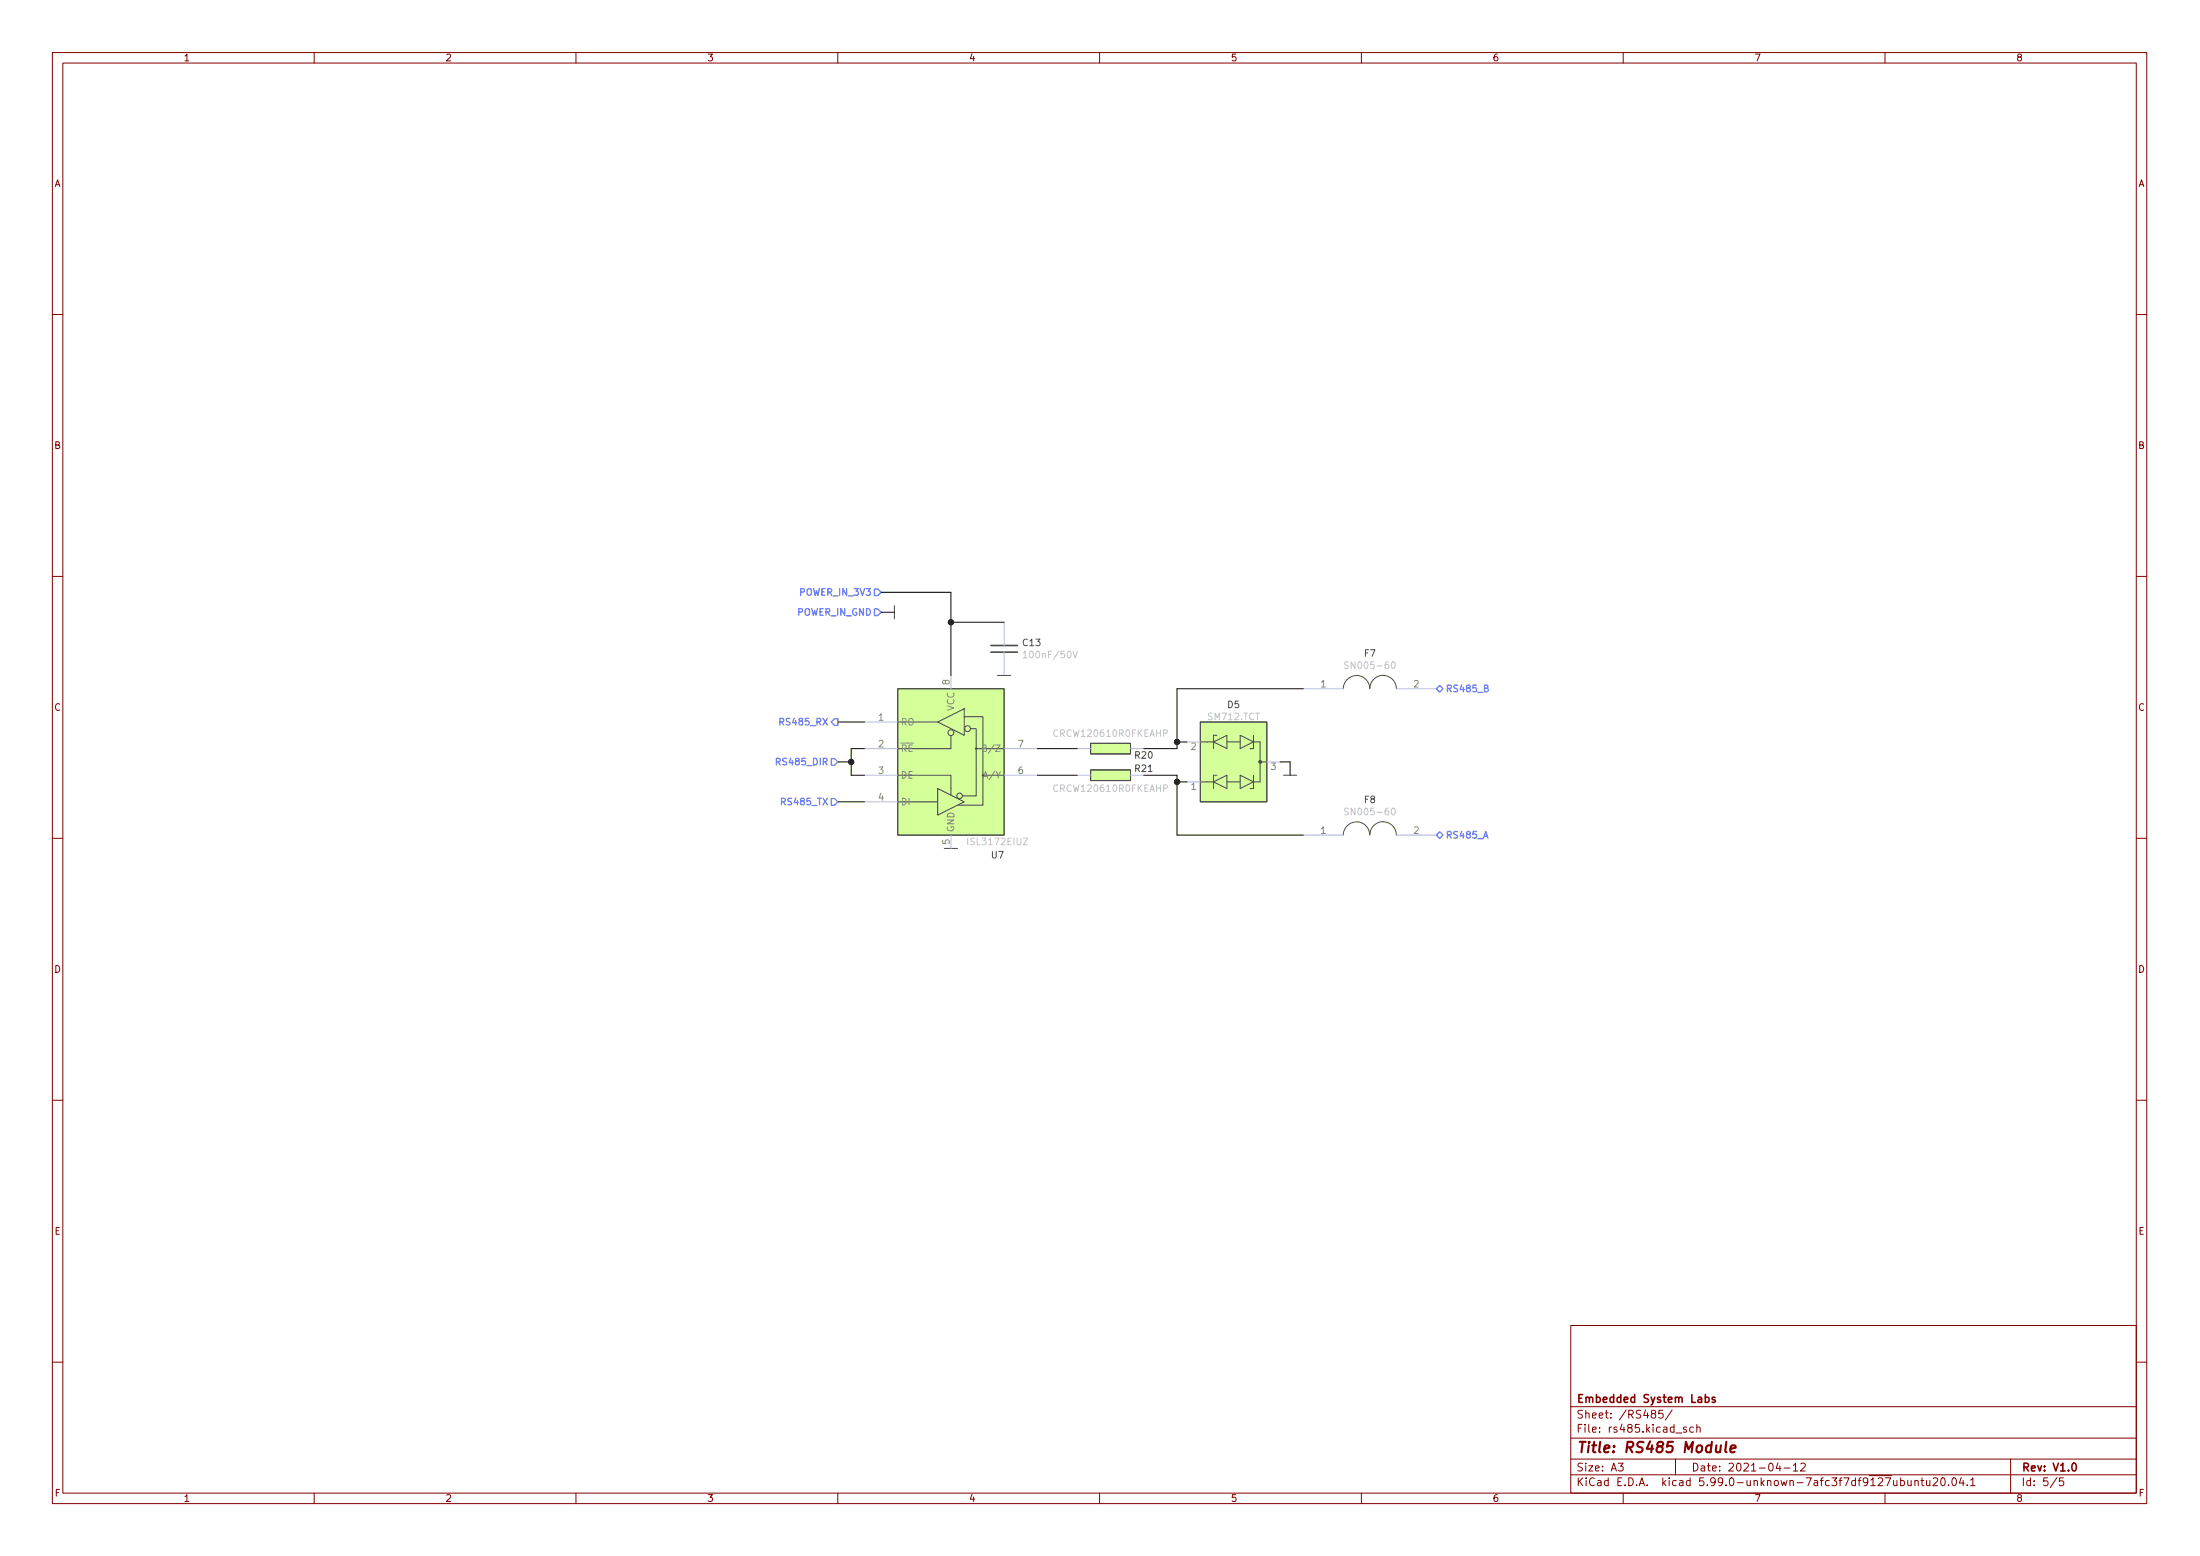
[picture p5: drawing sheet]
<svg xmlns="http://www.w3.org/2000/svg" width="420mm" height="297mm" viewBox="0 0 420 297" stroke-linecap="round" stroke-linejoin="round" font-family="sans-serif">
<g fill="none" stroke="#840000" stroke-width=".19">
<path d="M10 10h400v277h-400zM12 12h396v273h-396zM60 10v2M110 10v2M160 10v2M210 10v2M260 10v2M310 10v2M360 10v2M10 60h2M408 60h2M10 110h2"/>
<path d="M408 110h2M10 160h2M408 160h2M10 210h2M408 210h2M300 253h108v32h-108zM10 260h2M300 278.5h108M300 274.5h108M300 268.5h108M309.1 279.3h.9l-.5 .6 .4 .1v.7l-.2 .1-.6-.1M315.6 269.9l-.2-.3v-.2l.2-.2 .5 .1 .1 .2-.1 .2-.6 .2-.1 .2v.5l.2 .1h.3l.3-.3v-.3l-.3-.2"/>
<path d="M317.6 269.2h-.8v.7l.2-.1 .5 .1 .1 .2v.5l-.2 .1-.6-.1M319.4 269.1l-1.3 2M320 278.5v3M320.1 273.6h1.1M322.1 272.5l-.4-.1-.2 .2 .1 .2 .5 .2v.3h-.6M323.4 272.5l-.4-.1-.3 .3 .2 .6h.5M324.1 272.6l.2-.2 .3 .1 .1 .9M324.1 271.9v1.5M339.6 279.2l-.4 1.1h.9M339.9 279.8v1M342.5 279.7l.4-.4v1.5M343.9 279.5l.6-.2 .2 .2 .1 .2-1 1.1h1"/>
<path d="M384 278.5v6.5M408 260h2M60 285v2M110 285v2M160 285v2M210 285v2M260 285v2M300 281.5h108M310 285v2M340.7 280.2h1.2M342.5 280.8h.9M360 285v2"/>
<path d="M364.4 282.6v.9l.4 .1 .2-.1M365 282.6v1M365.7 282.8l.2-.2 .4 .1 .1 .9M365.7 282.6v1M366.8 282.6h.6M367.1 282.1v1.3l.3 .2M367.9 282.6l.1 .9 .4 .1 .2-.1M368.6 282.6v1M369.2 282.3l.6-.2 .2 .2 .1 .2-1 1.1h1M370.9 282.2l.1-.1a.8 .8 0 0 1 .5 .8 .8 .8 0 0 1-.5 .7 1 1 0 0 1-.1-1.4zM372.1 283.5v.1M373 282.2l.1-.1a.8 .8 0 0 1 .6 .8 .8 .8 0 0 1-.6 .7 1 1 0 0 1-.1-1.4z"/>
<path d="M374.6 282l-.4 1.1h.9M374.9 282.6v1M375.7 283.5v.1M376.4 282.5l.4-.4v1.5M376.4 283.6h.8M392.9 282l-1.3 2M394.1 282.1h-.7l-.1 .7 .2-.1 .5 .1 .1 .2v.5l-.3 .1-.5-.1"/>
</g>
<path d="M325.7 266.8l.4-.1 .3 .3-.1 .6h-.6M327.5 266.8l-.3-.1-.2 .2v.2l.5 .2v.3h-.5M395.9 279.4l.1-.1a.8 .8 0 0 1 .6 .8 .8 .8 0 0 1-.6 .7 1 1 0 0 1-.1-1.4z" fill="none" stroke="#840000" stroke-width=".3"/>
<path d="M327.8 275.9l-.1 1.2a.57 .57 0 0 0 .8 0M328.7 275.9l-.2 1.3M329.7 275.2l-.2 1.8 .2 .2M330.5 276.6l1-.2-.1-.4h-.7l-.3 1 .3 .2 .6-.1" fill="none" stroke="#840000" stroke-width=".4"/>
<g fill="#d4ff99" stroke="#d4ff99" stroke-width=".19">
<path d="M229.2 137.8h12.7v15.3h-12.7z"/>
<path d="M171.4 131.5h20.4v27.9h-20.4z"/>
<path d="M208.3 141.9h7.6v2h-7.6z"/>
<path d="M208.3 147h7.6v2h-7.6z"/>
</g>
<g fill="none" stroke="#484848" stroke-width=".19">
<path d="M170.8 115.6v2.5M171.4 131.5h20.4v27.9h-20.4zM171.4 137.8h7.7M179.1 137.8l5-2.5v5.1zM184.1 136.8h3.6v11.2M185.4 139.1h1v12.8h-2.5M190.5 128.9h2.5M229.2 137.8h12.7v15.3h-12.7zM256.5 131.5a2.53 2.53 0 0 1 2.6-2.6 2.53 2.53 0 0 1 2.5 2.6M264.2 128.9a2.54 2.54 0 0 1 2.5 2.6M264.2 128.9a2.54 2.54 0 0 0-2.6 2.5M171.4 148h1.3"/>
<path d="M171.4 153.1h1.3M174 148h7.6v3.8M174 153.1h5.1M179.1 150.5l5 2.6-5 2.5zM181.6 140.5v2.4h-8.9M186.3 142.9h5.5M187.7 148v5.7h-4.7M187.7 148h4.1M208.3 141.9h7.6v2h-7.6zM208.3 147h7.6v2h-7.6zM229.2 149.3h2.6M229.2 141.6h2.6"/>
<path d="M231.8 141.6l2.5-1.2v2.5zM231.8 149.3l2.5-1.3v2.5zM232.4 140.4h-.6v2.5M232.4 148h-.6v2.5M234.3 149.3h2.6M234.3 141.6h2.6M236.9 148l2.5 1.3-2.5 1.2zM236.9 140.4l2.5 1.2-2.5 1.3zM239.4 141.6h1.3v7.7h-1.3M239.4 148v2.5h-.6M239.4 140.4v2.5h-.6M240.7 145.5h1.2"/>
<path d="M245.1 148h2.5M256.5 159.4a2.53 2.53 0 0 1 2.6-2.5 2.53 2.53 0 0 1 2.5 2.5M264.2 156.9a2.54 2.54 0 0 1 2.5 2.5M264.2 156.9a2.54 2.54 0 0 0-2.6 2.5M180.3 162h2.6"/>
<circle cx="181.6" cy="139.9" r=".56"/>
<circle cx="184.8" cy="139.1" r=".56"/>
<circle cx="183.3" cy="151.9" r=".53"/>
<circle cx="186.4" cy="142.9" r=".13"/>
<circle cx="187.7" cy="148" r=".13"/>
<circle cx="240.7" cy="145.5" r=".13"/>
<circle cx="240.7" cy="145.5" r=".28"/>
</g>
<g fill="none" stroke="#babcdd" stroke-width=".19">
<path d="M191.8 118.8v4.5M165.1 137.8h6.3M181.6 128.9v2.6M191.8 124.5v4.4M248.9 131.5h7.6M266.7 131.5h7.6M165.1 142.9h6.3M165.1 148h6.3M165.1 153.1h6.3M181.6 159.4v2.6M191.8 142.9h6.3M191.8 148h6.3"/>
<path d="M205.7 142.9h2.6M205.7 148h2.6M215.9 142.9h2.5M215.9 148h2.5M226.7 149.3h2.5M226.7 141.6h2.5M241.9 145.5h2.6M248.9 159.4h7.6M266.7 159.4h7.6"/>
</g>
<path d="M195.4 124.7l.4-.4v1.3M195.4 125.6h.7M204.9 124.3l.4 1.3 .5-1.3M222.2 140l.6-.1 .1-.2v-.3l-.7-.1v1.3M257.5 126.4l-.5-.1-.2 .2v.3l.6 .3 .1 .3-.2 .2h-.5M265.9 126.4l.1-.1a.68 .68 0 0 1 .5 .7 .68 .68 0 0 1-.5 .6 .85 .85 0 0 1-.1-1.2zM222.2 150.5l.6-.1 .1-.1v-.3l-.7-.2v1.3M257.5 154.3h-.5l-.2 .1v.4l.6 .2 .1 .3-.2 .3-.5-.1M265.9 154.3h.1a.68 .68 0 0 1 .5 .6 .68 .68 0 0 1-.5 .7 .85 .85 0 0 1-.1-1.3z" fill="none" stroke="#c2c2c2" stroke-width=".19"/>
<path d="M189.2 124.5h5.1M189.2 123.2h5.1" fill="none" stroke="#484848" stroke-width=".3"/>
<path d="M187.7 142.8h.5l.1-.5-.6-.1v1.3h.5l.1-.1 .1-.3-.3-.3" fill="none" stroke="#848484" stroke-width=".19"/>
<path d="M167 112.4h.6l.7 .7-.7 .6h-.6zM167 116.2h.6l.7 .7-.7 .6h-.6zM149 137.8l.6-.1 .1-.1-.1-.3-.6-.2v1.3M159.4 137.2h.6v1.3h-.6l-.7-.7zM274.3 131.5l.7-.7 .6 .7-.6 .6zM283.5 131.4l.6-.1v-.4l-.6-.1v1.3h.5l.2-.2v-.3l-.3-.2M148.3 145.4h.6l.1-.2v-.3l-.7-.1v1.2M158.7 152.4h.7l.6 .7-.6 .6h-.7zM158.7 144.8h.7l.6 .7-.6 .6h-.7zM274.3 159.4l.7-.6 .6 .6-.6 .7z" fill="none" stroke="#6e82ff" stroke-width=".25"/>
<g fill="none" stroke="#000" stroke-width=".19">
<path d="M168.3 113.1h13.3v15.8M168.3 116.9h2.5M181.6 118.8h10.2M160 137.8h5.1M248.9 131.5h-24.1v11.4h-6.4M160 145.5h2.6M160 153.1h5.1M165.1 142.9h-2.5v5.1h2.5M198.1 148h7.6M198.1 142.9h7.6M218.4 148h6.4v11.4h24.1M224.8 149.3h1.9"/>
<path d="M224.8 141.6h1.9M244.5 145.5h1.9v2.5"/>
</g>
<g fill="#000" stroke="#000" stroke-width=".19">
<circle cx="181.6" cy="118.8" r=".51"/>
<circle cx="162.6" cy="145.5" r=".51"/>
<circle cx="224.8" cy="149.3" r=".51"/>
<circle cx="224.8" cy="141.6" r=".51"/>
</g>
<text font-size="2.8" fill="#840000" x="301" y="277.3">Title: RS485 Module</text>
<g font-size="2.1" fill="#840000">
<text x="301" y="267.8">Embedded System Labs</text>
<text x="301" y="273.5">File: rs485.kicad_sch</text>
<text x="301" y="270.8">Sheet: /RS485/</text>
<text x="301" y="280.9">Size: A3</text>
<text x="323" y="280.9">Date: 2021-04-12</text>
<text x="386" y="280.9">Rev: V1.0</text>
<text x="301" y="283.7">KiCad E.D.A. kicad 5.99.0-unknown-7afc3f7df9~127~ubuntu20.04.1</text>
<text x="386" y="283.7">Id: 5/5</text>
</g>
<g font-size="1.8" fill="#840000">
<text x="35" y="11.7">1</text>
<text x="85" y="11.7">2</text>
<text x="135" y="11.7">3</text>
<text x="185" y="11.7">4</text>
<text x="235" y="11.7">5</text>
<text x="285" y="11.7">6</text>
<text x="335" y="11.7">7</text>
<text x="385" y="11.7">8</text>
<text x="10.3" y="35.7">A</text>
<text x="408.3" y="35.7">A</text>
<text x="10.3" y="85.7">B</text>
<text x="408.3" y="85.7">B</text>
<text x="10.3" y="135.7">C</text>
<text x="408.3" y="135.7">C</text>
<text x="10.3" y="185.7">D</text>
<text x="408.3" y="185.7">D</text>
<text x="10.4" y="235.7">E</text>
<text x="408.4" y="235.7">E</text>
<text x="10.4" y="285.7">F</text>
<text x="35" y="286.7">1</text>
<text x="85" y="286.7">2</text>
<text x="135" y="286.7">3</text>
<text x="185" y="286.7">4</text>
<text x="235" y="286.7">5</text>
<text x="285" y="286.7">6</text>
<text x="335" y="286.7">7</text>
<text x="385" y="286.7">8</text>
<text x="408.4" y="285.7">F</text>
</g>
<g font-size="1.8" fill="#6e82ff">
<text x="153.1" y="113.7">POWER_IN_3V3</text>
<text x="152.3" y="117.5">POWER_IN_GND</text>
<text x="276" y="132.1">RS485_B</text>
<text x="149.5" y="138.5">RS485_RX</text>
<text x="148.9" y="146.1">RS485_DIR</text>
<text x="149.7" y="153.7">RS485_TX</text>
<text x="276" y="160.1">RS485_A</text>
</g>
<g font-size="1.8" fill="#454750">
<text x="195.4" y="123.3">C13</text>
<text x="260.6" y="125.4">F7</text>
<text x="234.5" y="135.2">D5</text>
<text x="216.8" y="144.8">R20</text>
<text x="216.8" y="147.4">R21</text>
<text x="260.6" y="153.3">F8</text>
<text x="189.4" y="163.9">U7</text>
</g>
<g font-size="1.8" fill="#c2c2c2">
<text x="196.2" y="125.6">100nF/50V</text>
<text x="257.6" y="127.7">SN005-60</text>
<text x="230.8" y="137.5">SM712.TCT</text>
<text x="201.6" y="140.7">CRCW120610R0FKEAHP</text>
<text x="201.6" y="151.2">CRCW120610R0FKEAHP</text>
<text x="257.6" y="155.6">SN005-60</text>
<text x="185.1" y="161.3">ISL3172EIUZ</text>
</g>
<g font-size="1.8" fill="#848484">
<text x="181.4" y="130.7" transform="rotate(-90 181.4 130.7)">8</text>
<text x="252.2" y="131.2">1</text>
<text x="270" y="131.2">2</text>
<text x="167.8" y="137.6">1</text>
<text x="182.2" y="135.7" transform="rotate(-90 182.2 135.7)">VCC</text>
<text x="167.8" y="142.7">2</text>
<text x="172" y="138.5">RO</text>
<text x="172" y="143.5">~RE</text>
<text x="188.4" y="143.5">B/Z</text>
<text x="194.5" y="142.7">7</text>
<text x="227.5" y="143.2">2</text>
<text x="167.8" y="147.7">3</text>
<text x="172" y="148.6">DE</text>
<text x="188.3" y="148.6">A/Y</text>
<text x="194.5" y="147.7">6</text>
<text x="242.7" y="147">3</text>
<text x="167.8" y="152.8">4</text>
<text x="172" y="153.7">DI</text>
<text x="227.5" y="150.8">1</text>
<text x="181.4" y="161.2" transform="rotate(-90 181.4 161.2)">5</text>
<text x="182.2" y="158.9" transform="rotate(-90 182.2 158.9)">GND</text>
<text x="252.2" y="159.2">1</text>
<text x="270" y="159.2">2</text>
</g>
</svg>
